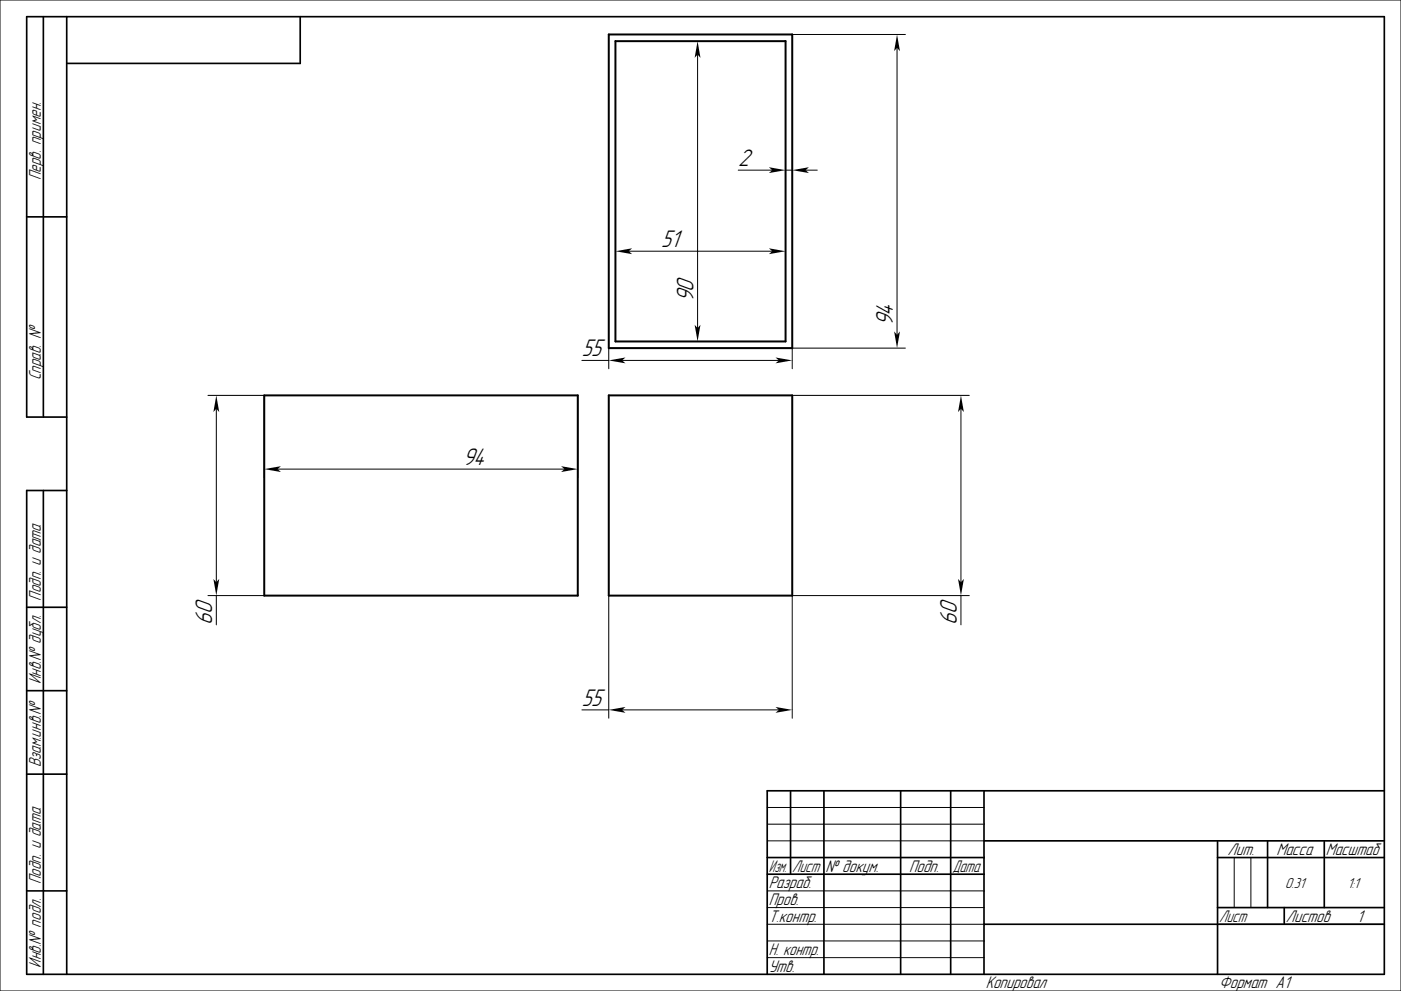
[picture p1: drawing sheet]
<svg xmlns="http://www.w3.org/2000/svg" width="420mm" height="297mm" viewBox="0 0 420 297" stroke-linecap="round" stroke-linejoin="round" font-family="sans-serif">
<g fill="none" stroke="#000" stroke-width=".3">
<path d="M0 0h420v297h-420zM209.1 16.3v82M237.5 10.3h33.9M268.9 14.3v86M221.3 51h10.2M235.5 51h2M241.5 51h3.5M188.5 75.3h43M62.3 118.5h16.9v24.6M173.2 118.5v24.6M174.4 108h8.1M182.5 104.3v6.2"/>
<path d="M186.5 108h47M237.5 118.5h53.1M271.4 104.3h-33.9v6.2M64.8 122.5v52M288.1 122.5v52M83.2 140.6h86M62.3 178.5h16.9M64.8 178.5v8.8M182.5 178.5v36.8M288.1 178.5v8.8M290.6 178.5h-53.1v36.8M174.4 212.8h8.1"/>
<path d="M186.5 212.8h47M230 252h65M230 242h65M230 247h65M370 257v15M375 257v15M230 277h65M230 267h65M230 272h65M365 277h50M230 282h65M230 287h65"/>
</g>
<g fill="none" stroke="#000" stroke-width=".5">
<path d="M13 5v120M20 5v287M90 5v14h-70M8 65h12M20 125h-12v-120h407v287h-407v-145h12M13 147v145M8 182h12M8 207h12M8 232h12M237 237v25M247 237v55M270 237v55"/>
<path d="M285 237v55M295 237v55M415 237h-185v55M230 257h65M295 252h120M365 257h50M365 252v40M380 252v20M397 252v20M8 267h12M230 262h65M295 277h120"/>
<path d="M365 272h50M385 272v5"/>
</g>
<path d="M182.5 10.3h55v94h-55zM184.5 12.3h51v90h-51zM79.2 118.5h94v60h-94zM182.5 118.5h55v60h-55z" fill="none" stroke="#000" stroke-width=".6"/>
<g fill="#000">
<path d="M209.1 12.3l.9 5-.9-1-.9 1z" fill-rule="evenodd"/>
<path d="M268.9 10.3l.9 5-.9-1-.9 1z" fill-rule="evenodd"/>
<path d="M230.5 50.1l5 .9-5 .9 1-.9z" fill-rule="evenodd"/>
<path d="M237.5 51l5-.9-1 .9 1 .9z" fill-rule="evenodd"/>
<path d="M184.5 75.3l5-.9-1 .9 1 .9z" fill-rule="evenodd"/>
<path d="M230.5 74.4l5 .9-5 .9 1-.9z" fill-rule="evenodd"/>
<path d="M208.2 97.3l.9 1 .9-1-.9 5z" fill-rule="evenodd"/>
<path d="M268 99.3l.9 1 .9-1-.9 5z" fill-rule="evenodd"/>
<path d="M182.5 108l5-.9-1 .9 1 .9z" fill-rule="evenodd"/>
<path d="M232.5 107.1l5 .9-5 .9 1-.9z" fill-rule="evenodd"/>
<path d="M64.8 118.5l.9 5-.9-1-.8 1z" fill-rule="evenodd"/>
<path d="M79.2 140.6l5-.9-1 .9 1 .9z" fill-rule="evenodd"/>
<path d="M288.1 118.5l.9 5-.9-1-.9 1z" fill-rule="evenodd"/>
<path d="M168.2 139.7l5 .9-5 .9 1-.9z" fill-rule="evenodd"/>
<path d="M64 173.5l.8 1 .9-1-.9 5z" fill-rule="evenodd"/>
<path d="M287.2 173.5l.9 1 .9-1-.9 5z" fill-rule="evenodd"/>
<path d="M182.5 212.8l5-.9-1 .9 1 .8z" fill-rule="evenodd"/>
<path d="M232.5 211.9l5 .9-5 .8 1-.8z" fill-rule="evenodd"/>
</g>
<g font-size="6.7">
<text x="221.3" y="49.7">2</text>
<text x="198.2" y="74">51</text>
<text x="207.9" y="90.5" transform="rotate(-90 207.9 90.5)">90</text>
<text x="267.7" y="97.8" transform="rotate(-90 267.7 97.8)">94</text>
<text x="174.4" y="106.8">55</text>
<text x="138.7" y="139.3">94</text>
<text x="63.6" y="187.3" transform="rotate(-90 63.6 187.3)">60</text>
<text x="286.8" y="187.3" transform="rotate(-90 286.8 187.3)">60</text>
<text x="174.4" y="211.5">55</text>
</g>
<g font-size="4.7">
<text x="12.2" y="54" transform="rotate(-90 12.2 54)">Перв. примен.</text>
<text x="12.2" y="114" transform="rotate(-90 12.2 114)">Справ. №</text>
<text x="12.2" y="180" transform="rotate(-90 12.2 180)">Подп. и дата</text>
<text x="12.2" y="205" transform="rotate(-90 12.2 205)">Инв.№ дубл.</text>
<text x="12.2" y="230" transform="rotate(-90 12.2 230)">Взам.инв.№</text>
<text x="368" y="256.2">Лит.</text>
<text x="382.7" y="256.2">Масса</text>
<text x="397.5" y="256.2">Масштаб</text>
<text x="230.5" y="261.3">Изм.</text>
<text x="237.5" y="261.3">Лист</text>
<text x="247.5" y="261.3">№ докум.</text>
<text x="272.5" y="261.3">Подп.</text>
<text x="285.5" y="261.3">Дата</text>
<text x="12.2" y="265" transform="rotate(-90 12.2 265)">Подп. и дата</text>
<text x="230.5" y="266.3">Разраб.</text>
<text x="230.5" y="271.3">Пров.</text>
<text x="230.5" y="276.3">Т.контр.</text>
<text x="365.5" y="276.2">Лист</text>
<text x="385.5" y="276.2">Листов</text>
<text x="406.8" y="276.3">1</text>
<text x="230.5" y="286.3">Н. контр.</text>
<text x="12.2" y="290" transform="rotate(-90 12.2 290)">Инв.№ подл.</text>
<text x="230.5" y="291.3">Утв.</text>
<text x="295.5" y="296.3">Копировал</text>
<text x="365.5" y="296.3">Формат A1</text>
</g>
<g font-size="4">
<text x="385.3" y="266">0.31</text>
<text x="404" y="266">1:1</text>
</g>
</svg>
